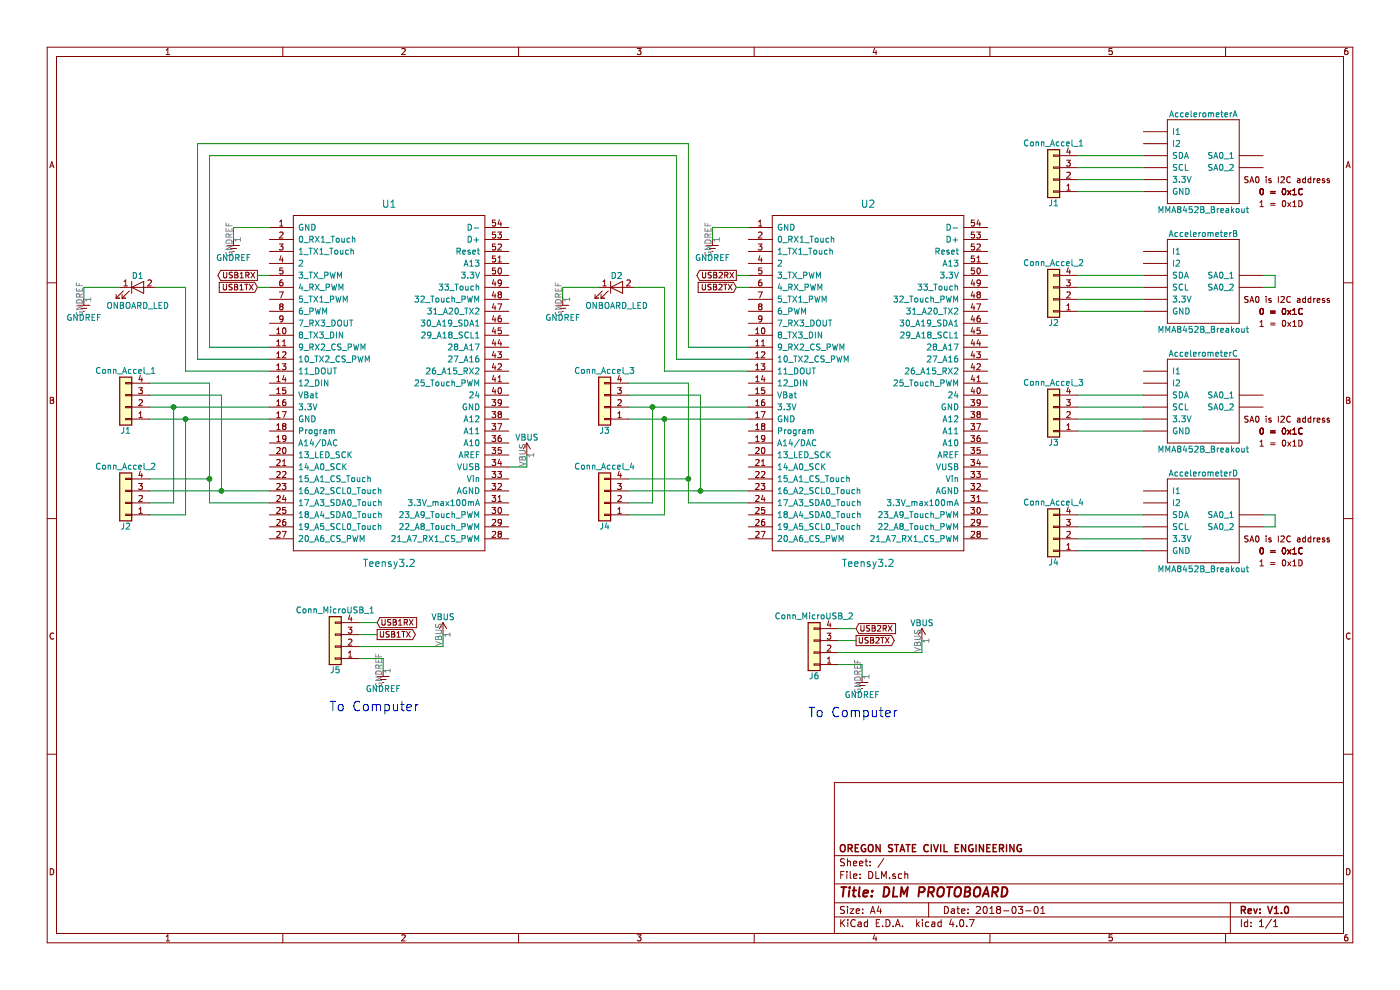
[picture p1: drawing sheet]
EESchema Schematic File Version 2
LIBS:power
LIBS:device
LIBS:switches
LIBS:relays
LIBS:motors
LIBS:transistors
LIBS:conn
LIBS:linear
LIBS:regul
LIBS:74xx
LIBS:cmos4000
LIBS:adc-dac
LIBS:memory
LIBS:xilinx
LIBS:microcontrollers
LIBS:dsp
LIBS:microchip
LIBS:analog_switches
LIBS:motorola
LIBS:texas
LIBS:intel
LIBS:audio
LIBS:interface
LIBS:digital-audio
LIBS:philips
LIBS:display
LIBS:cypress
LIBS:siliconi
LIBS:opto
LIBS:atmel
LIBS:contrib
LIBS:valves
LIBS:teensy
LIBS:DLM-cache
EELAYER 25 0
EELAYER END
$Descr A4 11693 8268
encoding utf-8
Sheet 1 1
Title "DLM PROTOBOARD"
Date "2018-03-01"
Rev "V1.0"
Comp "OREGON STATE CIVIL ENGINEERING"
Comment1 ""
Comment2 ""
Comment3 ""
Comment4 ""
$EndDescr
$Comp
L Teensy3.2 U1
U 1 1
P 3250 3200
F 0 "U1" H 3250 4700 60  0000 C CNN
F 1 "Teensy3.2" H 3250 1700 60  0000 C CNN
F 2 "" H 3250 2400 60  0000 C CNN
F 3 "" H 3250 2400 60  0000 C CNN
	1    3250 3200
	1    0    0    -1  
$EndComp
$Comp
L Teensy3.2 U2
U 1 1
P 7250 3200
F 0 "U2" H 7250 4700 60  0000 C CNN
F 1 "Teensy3.2" H 7250 1700 60  0000 C CNN
F 2 "" H 7250 2400 60  0000 C CNN
F 3 "" H 7250 2400 60  0000 C CNN
	1    7250 3200
	1    0    0    -1  
$EndComp
$Comp
L Conn_01x04 J1
U 1 1
P 1050 3400
F 0 "J1" H 1050 3600 50  0000 C CNN
F 1 "Conn_Accel_1" H 1050 3100 50  0000 C CNN
F 2 "" H 1050 3400 50  0001 C CNN
F 3 "" H 1050 3400 50  0001 C CNN
	1    1050 3400
	-1   0    0    1   
$EndComp
$Comp
L Conn_01x04 J2
U 1 1
P 1050 4200
F 0 "J2" H 1050 4400 50  0000 C CNN
F 1 "Conn_Accel_2" H 1050 3900 50  0000 C CNN
F 2 "" H 1050 4200 50  0001 C CNN
F 3 "" H 1050 4200 50  0001 C CNN
	1    1050 4200
	-1   0    0    1   
$EndComp
$Comp
L Conn_01x04 J5
U 1 1
P 2800 5400
F 0 "J5" H 2800 5600 50  0000 C CNN
F 1 "Conn_MicroUSB_1" H 2800 5100 50  0000 C CNN
F 2 "" H 2800 5400 50  0001 C CNN
F 3 "" H 2800 5400 50  0001 C CNN
	1    2800 5400
	-1   0    0    1   
$EndComp
$Comp
L Conn_01x04 J6
U 1 1
P 6800 5450
F 0 "J6" H 6800 5650 50  0000 C CNN
F 1 "Conn_MicroUSB_2" H 6800 5150 50  0000 C CNN
F 2 "" H 6800 5450 50  0001 C CNN
F 3 "" H 6800 5450 50  0001 C CNN
	1    6800 5450
	-1   0    0    1   
$EndComp
Wire Wire Line
	2250 2900 1750 2900
Wire Wire Line
	1750 1300 5650 1300
Wire Wire Line
	5650 1300 5650 3000
Wire Wire Line
	5650 3000 6250 3000
Wire Wire Line
	2250 3000 1650 3000
Wire Wire Line
	1650 1200 5750 1200
Wire Wire Line
	5750 1200 5750 2900
Wire Wire Line
	5750 2900 6250 2900
Wire Wire Line
	1250 3400 2250 3400
Wire Wire Line
	1250 3500 2250 3500
Wire Wire Line
	1550 3500 1550 4300
Wire Wire Line
	1550 4300 1250 4300
Connection ~ 1550 3500
Wire Wire Line
	1450 3400 1450 4200
Wire Wire Line
	1450 4200 1250 4200
Connection ~ 1450 3400
Wire Wire Line
	1250 4100 2250 4100
Wire Wire Line
	1750 3200 1750 4200
Wire Wire Line
	1750 4000 1250 4000
Wire Wire Line
	1750 3200 1250 3200
Connection ~ 1750 4000
Wire Wire Line
	1850 4100 1850 3300
Wire Wire Line
	1850 3300 1250 3300
Connection ~ 1850 4100
Wire Wire Line
	1750 4200 2250 4200
$Comp
L GNDREF #PWR?
U 1 1
P 1950 2000
F 0 "#PWR?" H 1950 1750 50  0001 C CNN
F 1 "GNDREF" H 1950 1850 50  0000 C CNN
F 2 "" H 1950 2000 50  0001 C CNN
F 3 "" H 1950 2000 50  0001 C CNN
	1    1950 2000
	1    0    0    -1  
$EndComp
Wire Wire Line
	2250 1900 1950 1900
Wire Wire Line
	1950 1900 1950 2000
$Comp
L GNDREF #PWR?
U 1 1
P 5950 2000
F 0 "#PWR?" H 5950 1750 50  0001 C CNN
F 1 "GNDREF" H 5950 1850 50  0000 C CNN
F 2 "" H 5950 2000 50  0001 C CNN
F 3 "" H 5950 2000 50  0001 C CNN
	1    5950 2000
	1    0    0    -1  
$EndComp
Wire Wire Line
	6250 1900 5950 1900
Wire Wire Line
	5950 1900 5950 2000
$Comp
L Conn_01x04 J3
U 1 1
P 5050 3400
F 0 "J3" H 5050 3600 50  0000 C CNN
F 1 "Conn_Accel_3" H 5050 3100 50  0000 C CNN
F 2 "" H 5050 3400 50  0001 C CNN
F 3 "" H 5050 3400 50  0001 C CNN
	1    5050 3400
	-1   0    0    1   
$EndComp
$Comp
L Conn_01x04 J4
U 1 1
P 5050 4200
F 0 "J4" H 5050 4400 50  0000 C CNN
F 1 "Conn_Accel_4" H 5050 3900 50  0000 C CNN
F 2 "" H 5050 4200 50  0001 C CNN
F 3 "" H 5050 4200 50  0001 C CNN
	1    5050 4200
	-1   0    0    1   
$EndComp
Wire Wire Line
	5250 3400 6250 3400
Wire Wire Line
	5250 3500 6250 3500
Wire Wire Line
	5550 3500 5550 4300
Wire Wire Line
	5550 4300 5250 4300
Connection ~ 5550 3500
Wire Wire Line
	5450 3400 5450 4200
Wire Wire Line
	5450 4200 5250 4200
Connection ~ 5450 3400
Wire Wire Line
	5250 4100 6250 4100
Wire Wire Line
	5750 3200 5750 4200
Wire Wire Line
	5750 4000 5250 4000
Wire Wire Line
	5750 3200 5250 3200
Connection ~ 5750 4000
Wire Wire Line
	5850 4100 5850 3300
Wire Wire Line
	5850 3300 5250 3300
Connection ~ 5850 4100
Wire Wire Line
	5750 4200 6250 4200
Wire Wire Line
	1750 2900 1750 1300
Wire Wire Line
	1650 3000 1650 1200
$Comp
L VBUS #PWR?
U 1 1
P 3700 5300
F 0 "#PWR?" H 3700 5150 50  0001 C CNN
F 1 "VBUS" H 3700 5450 50  0000 C CNN
F 2 "" H 3700 5300 50  0001 C CNN
F 3 "" H 3700 5300 50  0001 C CNN
	1    3700 5300
	1    0    0    -1  
$EndComp
$Comp
L VBUS #PWR?
U 1 1
P 4400 3800
F 0 "#PWR?" H 4400 3650 50  0001 C CNN
F 1 "VBUS" H 4400 3950 50  0000 C CNN
F 2 "" H 4400 3800 50  0001 C CNN
F 3 "" H 4400 3800 50  0001 C CNN
	1    4400 3800
	1    0    0    -1  
$EndComp
Wire Wire Line
	4250 3900 4400 3900
Wire Wire Line
	4400 3900 4400 3800
Text GLabel 2150 2400 0    47   Input ~ 0
USB1TX
Text GLabel 2150 2300 0    47   Output ~ 0
USB1RX
Wire Wire Line
	2150 2300 2250 2300
Wire Wire Line
	2150 2400 2250 2400
Text GLabel 6150 2400 0    47   Input ~ 0
USB2TX
Text GLabel 6150 2300 0    47   Output ~ 0
USB2RX
Wire Wire Line
	6150 2300 6250 2300
Wire Wire Line
	6150 2400 6250 2400
Text GLabel 3150 5300 2    47   Output ~ 0
USB1TX
Text GLabel 3150 5200 2    47   Input ~ 0
USB1RX
Wire Wire Line
	3000 5200 3150 5200
Wire Wire Line
	3000 5300 3150 5300
Wire Wire Line
	3000 5400 3700 5400
Wire Wire Line
	3700 5400 3700 5300
$Comp
L GNDREF #PWR?
U 1 1
P 3200 5600
F 0 "#PWR?" H 3200 5350 50  0001 C CNN
F 1 "GNDREF" H 3200 5450 50  0000 C CNN
F 2 "" H 3200 5600 50  0001 C CNN
F 3 "" H 3200 5600 50  0001 C CNN
	1    3200 5600
	1    0    0    -1  
$EndComp
Wire Wire Line
	3000 5500 3200 5500
Wire Wire Line
	3200 5500 3200 5600
$Comp
L VBUS #PWR?
U 1 1
P 7700 5350
F 0 "#PWR?" H 7700 5200 50  0001 C CNN
F 1 "VBUS" H 7700 5500 50  0000 C CNN
F 2 "" H 7700 5350 50  0001 C CNN
F 3 "" H 7700 5350 50  0001 C CNN
	1    7700 5350
	1    0    0    -1  
$EndComp
Text GLabel 7150 5350 2    47   Output ~ 0
USB2TX
Text GLabel 7150 5250 2    47   Input ~ 0
USB2RX
Wire Wire Line
	7000 5250 7150 5250
Wire Wire Line
	7000 5350 7150 5350
Wire Wire Line
	7000 5450 7700 5450
Wire Wire Line
	7700 5450 7700 5350
$Comp
L GNDREF #PWR?
U 1 1
P 7200 5650
F 0 "#PWR?" H 7200 5400 50  0001 C CNN
F 1 "GNDREF" H 7200 5500 50  0000 C CNN
F 2 "" H 7200 5650 50  0001 C CNN
F 3 "" H 7200 5650 50  0001 C CNN
	1    7200 5650
	1    0    0    -1  
$EndComp
Wire Wire Line
	7000 5550 7200 5550
Wire Wire Line
	7200 5550 7200 5650
$Comp
L LED D1
U 1 1
P 1150 2400
F 0 "D1" H 1150 2500 50  0000 C CNN
F 1 "ONBOARD_LED" H 1150 2250 50  0000 C CNN
F 2 "" H 1150 2400 50  0001 C CNN
F 3 "" H 1150 2400 50  0001 C CNN
	1    1150 2400
	1    0    0    -1  
$EndComp
$Comp
L GNDREF #PWR?
U 1 1
P 700 2500
F 0 "#PWR?" H 700 2250 50  0001 C CNN
F 1 "GNDREF" H 700 2350 50  0000 C CNN
F 2 "" H 700 2500 50  0001 C CNN
F 3 "" H 700 2500 50  0001 C CNN
	1    700  2500
	1    0    0    -1  
$EndComp
Wire Wire Line
	700  2500 700  2400
Wire Wire Line
	700  2400 1000 2400
Wire Wire Line
	1300 2400 1550 2400
Wire Wire Line
	1550 2400 1550 3100
Wire Wire Line
	1550 3100 2250 3100
$Comp
L LED D2
U 1 1
P 5150 2400
F 0 "D2" H 5150 2500 50  0000 C CNN
F 1 "ONBOARD_LED" H 5150 2250 50  0000 C CNN
F 2 "" H 5150 2400 50  0001 C CNN
F 3 "" H 5150 2400 50  0001 C CNN
	1    5150 2400
	1    0    0    -1  
$EndComp
$Comp
L GNDREF #PWR?
U 1 1
P 4700 2500
F 0 "#PWR?" H 4700 2250 50  0001 C CNN
F 1 "GNDREF" H 4700 2350 50  0000 C CNN
F 2 "" H 4700 2500 50  0001 C CNN
F 3 "" H 4700 2500 50  0001 C CNN
	1    4700 2500
	1    0    0    -1  
$EndComp
Wire Wire Line
	4700 2500 4700 2400
Wire Wire Line
	4700 2400 5000 2400
Wire Wire Line
	5300 2400 5550 2400
Wire Wire Line
	5550 2400 5550 3100
Wire Wire Line
	5550 3100 6250 3100
Text Notes 2750 5950 0    79   ~ 0
To Computer
Text Notes 6750 6000 0    79   ~ 0
To Computer
$Comp
L Conn_01x04 J1
U 1 1
P 8800 1500
F 0 "J1" H 8800 1700 50  0000 C CNN
F 1 "Conn_Accel_1" H 8800 1200 50  0000 C CNN
F 2 "" H 8800 1500 50  0001 C CNN
F 3 "" H 8800 1500 50  0001 C CNN
	1    8800 1500
	-1   0    0    1   
$EndComp
$Comp
L MMA8452B_Breakout AccelerometerA
U 1 1
P 10050 1350
F 0 "AccelerometerA" H 10050 1750 50  0000 C CNN
F 1 "MMA8452B_Breakout" H 10050 950 50  0000 C CNN
F 2 "" H 9950 1250 197 0001 C CNN
F 3 "" H 9950 1250 197 0001 C CNN
	1    10050 1350
	1    0    0    -1  
$EndComp
Wire Wire Line
	9000 1600 9550 1600
Wire Wire Line
	9000 1500 9550 1500
Wire Wire Line
	9000 1400 9550 1400
Wire Wire Line
	9000 1300 9550 1300
$Comp
L Conn_01x04 J2
U 1 1
P 8800 2500
F 0 "J2" H 8800 2700 50  0000 C CNN
F 1 "Conn_Accel_2" H 8800 2200 50  0000 C CNN
F 2 "" H 8800 2500 50  0001 C CNN
F 3 "" H 8800 2500 50  0001 C CNN
	1    8800 2500
	-1   0    0    1   
$EndComp
$Comp
L MMA8452B_Breakout AccelerometerB
U 1 1
P 10050 2350
F 0 "AccelerometerB" H 10050 2750 50  0000 C CNN
F 1 "MMA8452B_Breakout" H 10050 1950 50  0000 C CNN
F 2 "" H 9950 2250 197 0001 C CNN
F 3 "" H 9950 2250 197 0001 C CNN
	1    10050 2350
	1    0    0    -1  
$EndComp
Wire Wire Line
	9000 2600 9550 2600
Wire Wire Line
	9000 2500 9550 2500
Wire Wire Line
	9000 2400 9550 2400
Wire Wire Line
	9000 2300 9550 2300
Wire Wire Line
	10550 2400 10650 2400
Wire Wire Line
	10650 2400 10650 2300
Wire Wire Line
	10650 2300 10550 2300
$Comp
L Conn_01x04 J3
U 1 1
P 8800 3500
F 0 "J3" H 8800 3700 50  0000 C CNN
F 1 "Conn_Accel_3" H 8800 3200 50  0000 C CNN
F 2 "" H 8800 3500 50  0001 C CNN
F 3 "" H 8800 3500 50  0001 C CNN
	1    8800 3500
	-1   0    0    1   
$EndComp
$Comp
L MMA8452B_Breakout AccelerometerC
U 1 1
P 10050 3350
F 0 "AccelerometerC" H 10050 3750 50  0000 C CNN
F 1 "MMA8452B_Breakout" H 10050 2950 50  0000 C CNN
F 2 "" H 9950 3250 197 0001 C CNN
F 3 "" H 9950 3250 197 0001 C CNN
	1    10050 3350
	1    0    0    -1  
$EndComp
Wire Wire Line
	9000 3600 9550 3600
Wire Wire Line
	9000 3500 9550 3500
Wire Wire Line
	9000 3400 9550 3400
Wire Wire Line
	9000 3300 9550 3300
$Comp
L Conn_01x04 J4
U 1 1
P 8800 4500
F 0 "J4" H 8800 4700 50  0000 C CNN
F 1 "Conn_Accel_4" H 8800 4200 50  0000 C CNN
F 2 "" H 8800 4500 50  0001 C CNN
F 3 "" H 8800 4500 50  0001 C CNN
	1    8800 4500
	-1   0    0    1   
$EndComp
$Comp
L MMA8452B_Breakout AccelerometerD
U 1 1
P 10050 4350
F 0 "AccelerometerD" H 10050 4750 50  0000 C CNN
F 1 "MMA8452B_Breakout" H 10050 3950 50  0000 C CNN
F 2 "" H 9950 4250 197 0001 C CNN
F 3 "" H 9950 4250 197 0001 C CNN
	1    10050 4350
	1    0    0    -1  
$EndComp
Wire Wire Line
	9000 4600 9550 4600
Wire Wire Line
	9000 4500 9550 4500
Wire Wire Line
	9000 4400 9550 4400
Wire Wire Line
	9000 4300 9550 4300
Wire Wire Line
	10550 4400 10650 4400
Wire Wire Line
	10650 4400 10650 4300
Wire Wire Line
	10650 4300 10550 4300
$EndSCHEMATC
